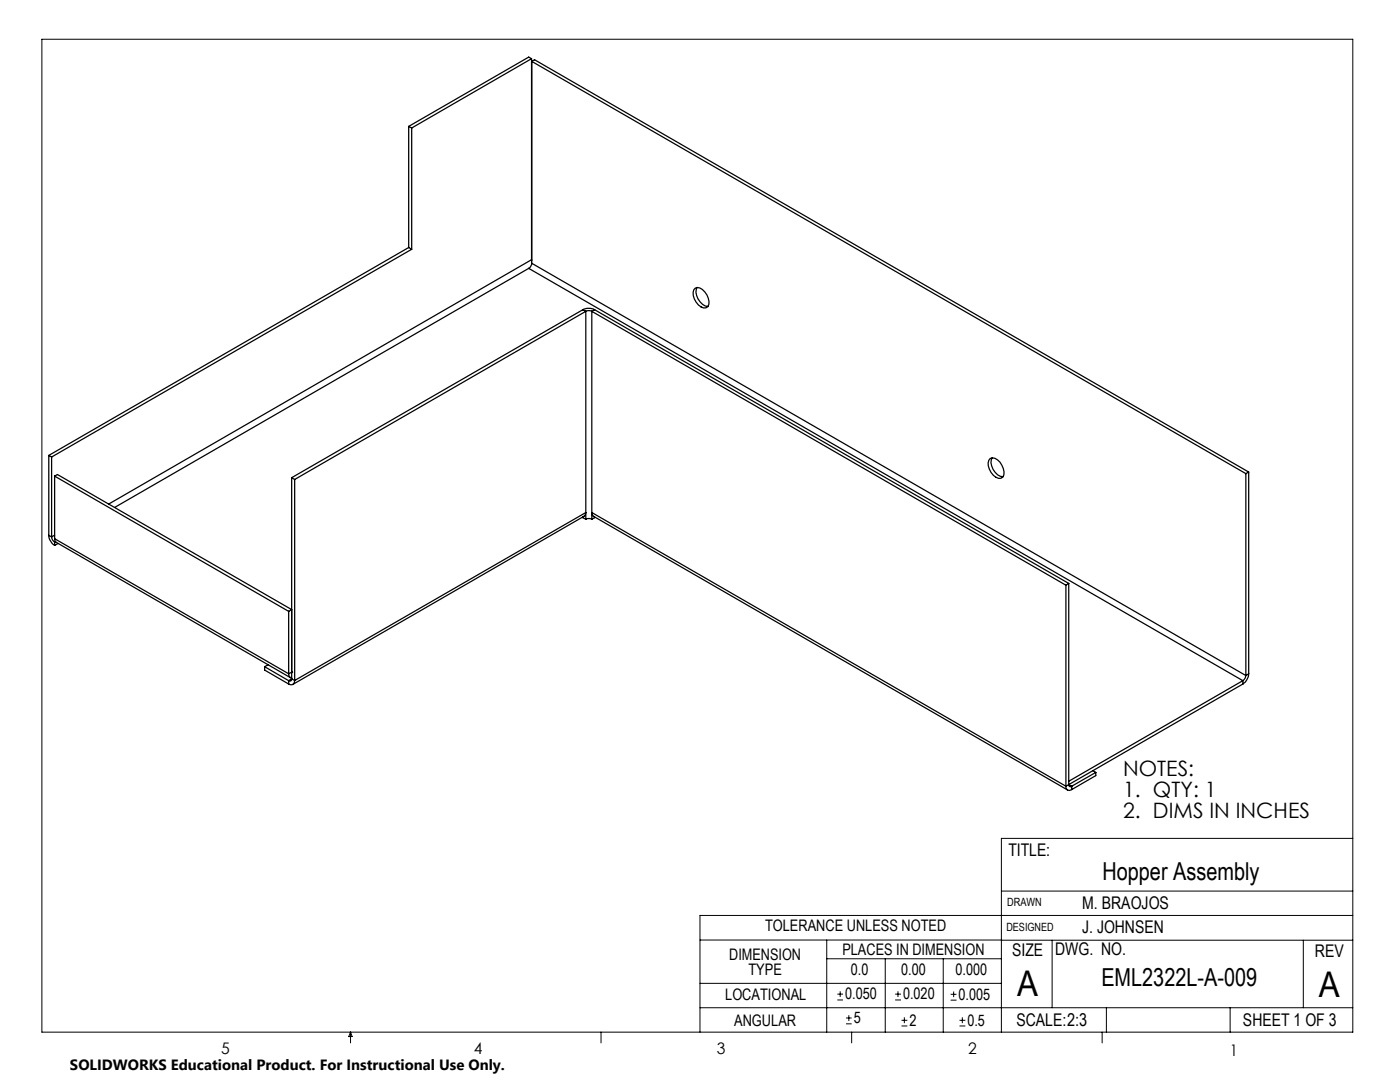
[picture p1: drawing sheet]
<svg xmlns="http://www.w3.org/2000/svg" width="279mm" height="216mm" viewBox="0 0 279 216" stroke-linecap="round" stroke-linejoin="round" font-family="sans-serif">
<g fill="none" stroke="#000" stroke-width=".2">
<path d="M8.4 7.8h261.6v198.2h-261.6zM199.8 177.8h70.2M270 167.3h-70.2v38.7M139.7 187.6h60.2M139.7 196.2h60.1M165 187.6v18.4M165 191.3h34.8M167.1 199.5h1.1M167.1 198.4h1.1M167.7 197.8v1.1M176.7 191.3v14.7M178.6 199.5h1.2"/>
<path d="M178.6 198.4h1.2M179.2 197.8v1.1M188.2 191.3v14.7M189.7 199.6h1.2M189.7 198.4h1.2M190.3 197.8v1.2M199.8 187.6h70.2M210 187.6v13.5M260.1 187.6v13.5M270 182.7h-130.3v23.3M70 206v2.1M70 206l.3 .8h-.7z"/>
<path d="M119.9 206v2.1M139.7 201.1h130.3M168.8 204.3h1.2M168.8 203.1h1.2M169.4 202.6v1.1M170 206v2.1M179.9 204.7h1.2M179.9 203.6h1.2M180.5 203v1.2M191.5 204.7h1.2M191.5 203.6h1.2M192.1 203v1.2"/>
<path d="M220 206v2.1M220.8 201.1v4.9M245.5 201.1v4.9"/>
</g>
<g fill="none" stroke="#000" stroke-width=".25">
<path d="M106.1 11.7l-23.9 13.8M106.1 11.7v40.1M106.1 11.7l-.6-.3-23.9 13.8M106.1 12.2l142.5 82.3M106.1 12.2v40.3M106.1 12.2l.6-.3 142.5 82.3M81.6 25.2l.6 .3M81.6 25.2v24.2M82.2 25.5v24.2M81.6 49.4l.6 .3M81.6 49.4l-71.9 41.5M82.2 49.7l-71.9 41.5"/>
<path d="M105.5 53.6l142.5 82.2M105.5 53.6l-82.6 47.6M106.1 51.8v.2M106.1 51.8l-84.4 48.8M106.1 52.5l-.2 .7-.4 .4M106.1 52.5l142.5 82.3M138.7 57.5a1.58 1.58 0 0 1 2 .7 2.8 2.8 0 0 1 .6 3 1.31 1.31 0 0 1-1.9-.3 3.1 3.1 0 0 1-.9-3.1zM139.1 57.4a2.94 2.94 0 0 0 2.2 3.7M116.3 61.8a2.62 2.62 0 0 1 2.4 0M116.3 61.8l-58.1 33.5M116.3 61.8l.6 .3M116.9 62.1l.4-.1 .8 .1"/>
<path d="M116.9 62.1l-58.1 33.6M116.9 62.1v41.5M118.1 62.1l94.6 54.7M118.1 62.1v41.5M118.7 61.8l94.6 54.6M118.7 61.8l-.6 .3M9.7 90.9l.6 .3M9.7 90.9v15.9M10.3 91.2v15.9M10.9 95l.6-.3 46.7 26.9-.6 .4M10.9 95l46.7 27M10.9 95v12.5"/>
<path d="M58.2 95.3l.6 .4M58.2 95.3v40.2M58.8 95.7v40.1M197.6 91.5a2.32 2.32 0 0 1 2.6 2 1.24 1.24 0 0 1-.9 2 3.1 3.1 0 0 1-2-3.7zM198 91.4a2.94 2.94 0 0 0 2.2 3.7M248.6 94.5v40.3M249.2 94.2l-.6 .3M249.2 94.2v40.2M9.7 106.8a2.72 2.72 0 0 0 1.2 2M9.7 106.8l.6 .3M10.3 107.1a1.24 1.24 0 0 0 .6 1.1M10.9 107.5l.2 .6"/>
<path d="M10.9 108.2v.6M10.9 107.5l46.7 26.9M10.9 106.8l-.6 .3M11.1 108.1l46.9 27.1M11.1 108.1l-.2 .1M11.6 108.4l-.7 .4M116.3 103.2v.1l.6 .3M116.9 103.6l.4-.1 .8 .1M118.7 103.2v.1l-.6 .3M212.7 116.8v40.1M213.3 116.4l-.6 .4M213.3 116.4v40.2"/>
<path d="M52.8 133v.7l4.8 2.8M52.8 133l4.8 2.8M53.5 132.6l-.7 .4M57.6 134.4l.1 .5 .5 .4M57.6 122v12.4M57.6 135.8v.7M58.2 135.5a.37 .37 0 0 1-.2 .4 .37 .37 0 0 1-.4-.1M58.2 134.1v.2M58.2 134.1h.1M58.2 135.5l.6 .3M58.2 134.1l-.6 .3M58.2 135.5l-.6 .3"/>
<path d="M58.8 135.8a.74 .74 0 0 1-.3 .8 .74 .74 0 0 1-.9-.1M58.8 135.8l58.1-33.5-.1 .4-.2 .3-58.1 33.6M248 135.8l-34.7 20.1M248 135.8v.7M248 136.5l-34.7 20.1M248.6 134.8l-.1 .6-.5 .4M249.2 134.4a2.71 2.71 0 0 1-1.2 2.1M249.2 134.4l-.6 .4M212.7 156.9a.71 .71 0 0 0 .4 .7 .71 .71 0 0 0 .8 0M212.7 156.9l-94.6-54.6 .1 .4 .2 .3 94.6 54.6M213.3 156.6a.35 .35 0 0 0 .2 .4 .35 .35 0 0 0 .4-.1M213.3 156.6l-.6 .3"/>
<path d="M213.3 156.6l.6 .3M213.9 156.9v.7M218.1 153.8l.6 .3M218.7 154.1l-4.8 2.8M218.7 154.1v.7l-4.8 2.8"/>
</g>
<g font-size="7.1">
<text x="203" y="198.7">A</text>
<text x="263.2" y="198.9">A</text>
</g>
<g font-size="4.9">
<text x="220" y="175.7">Hopper Assembly</text>
<text x="219.8" y="196.7">EML2322L-A-009</text>
</g>
<g font-size="4.2">
<text x="224.2" y="154.8">NOTES:</text>
<text x="224.2" y="158.9">1. QTY: 1</text>
<text x="224.2" y="163.1">2. DIMS IN INCHES</text>
</g>
<g font-size="3.5">
<text x="201.2" y="170.7">TITLE:</text>
<text x="216" y="181.4">M. BRAOJOS</text>
<text x="202" y="190.7">SIZE</text>
<text x="210.6" y="190.6">DWG. NO.</text>
<text x="216" y="186.2">J. JOHNSEN</text>
<text x="262.4" y="190.9">REV</text>
<text x="202.9" y="204.6">SCALE:2:3</text>
<text x="248.1" y="204.6">SHEET 1 OF 3</text>
</g>
<g font-size="3.2">
<text x="152.7" y="185.7">TOLERANCE UNLESS NOTED</text>
<text x="145.5" y="191.5">DIMENSION</text>
<text x="168.1" y="190.5">PLACES IN DIMENSION</text>
<text x="149.4" y="194.6">TYPE</text>
<text x="169.8" y="194.6">0.0</text>
<text x="179.8" y="194.6">0.00</text>
<text x="190.7" y="194.6">0.000</text>
<text x="144.7" y="199.6">LOCATIONAL</text>
<text x="168.7" y="199.4">0.050</text>
<text x="180.2" y="199.4">0.020</text>
<text x="191.3" y="199.5">0.005</text>
<text x="146.5" y="204.6">ANGULAR</text>
<text x="170.4" y="204.2">5</text>
<text x="181.5" y="204.6">2</text>
<text x="193.1" y="204.6">0.5</text>
<text x="44.2" y="210.4">5</text>
<text x="94.6" y="210.3">4</text>
<text x="143.1" y="210.4">3</text>
<text x="193.2" y="210.3">2</text>
<text x="245.4" y="210.6">1</text>
</g>
<text font-size="3" x="14" y="213.5">SOLIDWORKS Educational Product. For Instructional Use Only.</text>
<g font-size="2.3">
<text x="200.8" y="185.7">DESIGNED</text>
<text x="201" y="180.9">DRAWN</text>
</g>
</svg>
